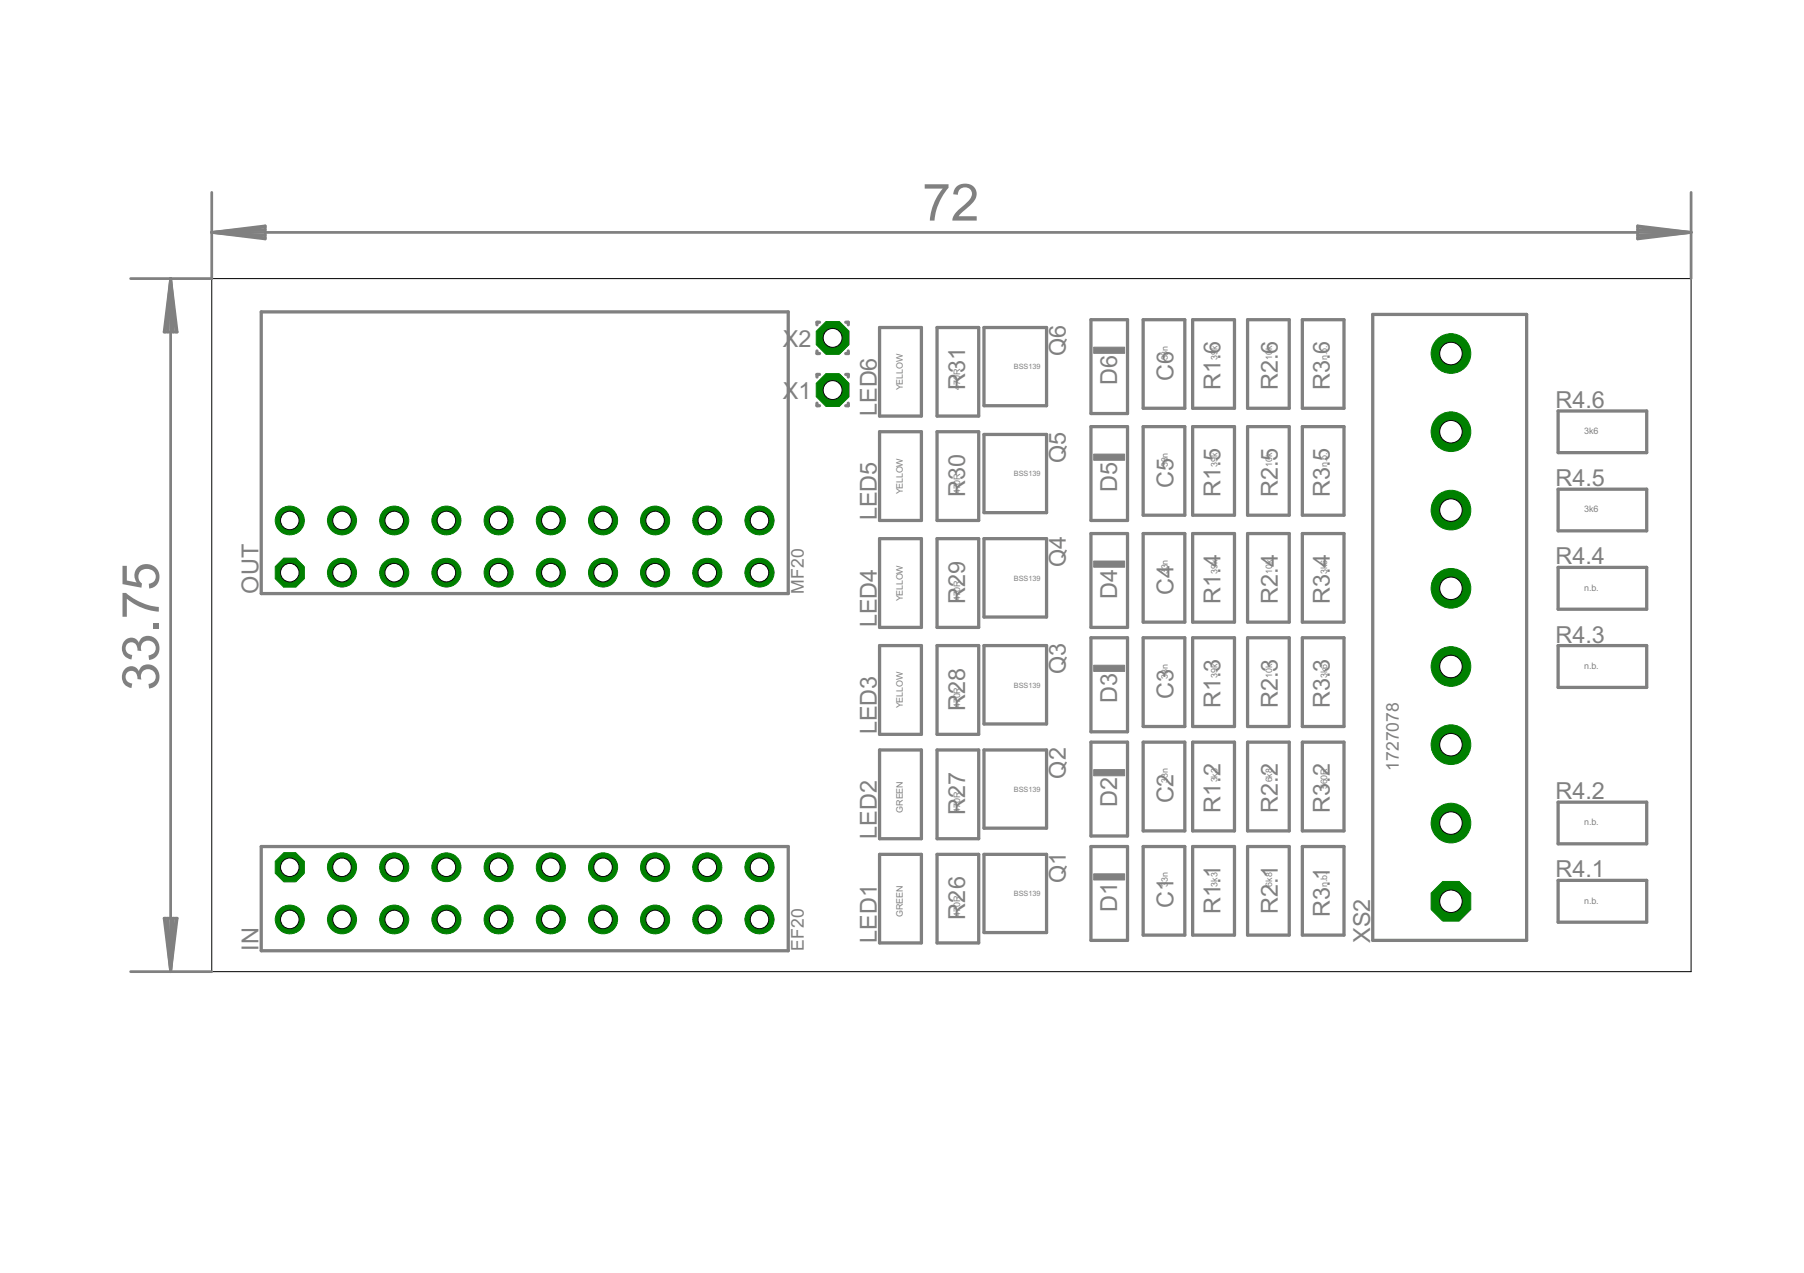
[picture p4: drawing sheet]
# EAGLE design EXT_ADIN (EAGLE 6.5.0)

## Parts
C1  33n  C1206  [1206]
C2  33n  C1206  [1206]
C3  33n  C1206  [1206]
C4  33n  C1206  [1206]
C5  33n  C1206  [1206]
C6  33n  C1206  [1206]
D1  ZMM3,3  ZDSOD80  [SOD80]
D2  ZMM3,3  ZDSOD80  [SOD80]
D3  ZMM3,3  ZDSOD80  [SOD80]
D4  ZMM3,3  ZDSOD80  [SOD80]
D5  ZMM3,3  ZDSOD80  [SOD80]
D6  ZMM3,3  ZDSOD80  [SOD80]
IN  EF20  FE20ELSS  [FE10-2WSS]
LED1  GREEN  LED1206  [1206]
LED2  GREEN  LED1206  [1206]
LED3  YELLOW  LED1206  [1206]
LED4  YELLOW  LED1206  [1206]
LED5  YELLOW  LED1206  [1206]
LED6  YELLOW  LED1206  [1206]
OUT  MF20  ML20LSE  [ML20LS]
Q1  BSS139  FET-ND23  [SOT23]
Q2  BSS139  FET-ND23  [SOT23]
Q3  BSS139  FET-ND23  [SOT23]
Q4  BSS139  FET-ND23  [SOT23]
Q5  BSS139  FET-ND23  [SOT23]
Q6  BSS139  FET-ND23  [SOT23]
R1.1  1k5  R1206  [1206]
R1.2  1k5  R1206  [1206]
R1.3  2k2  R1206  [1206]
R1.4  2k2  R1206  [1206]
R1.5  n.b.  R1206  [1206]
R1.6  n.b.  R1206  [1206]
R2.1  12k  R1206  [1206]
R2.2  12k  R1206  [1206]
R2.3  1k  R1206  [1206]
R2.4  1k  R1206  [1206]
R2.5  1k  R1206  [1206]
R2.6  1k  R1206  [1206]
R3.1  n.b.  R1206  [1206]
R3.2  510R  R1206  [1206]
R3.3  n.b.  R1206  [1206]
R3.4  n.b.  R1206  [1206]
R3.5  n.b.  R1206  [1206]
R3.6  n.b.  R1206  [1206]
R4.1  n.b.  R1206  [1206]
R4.2  n.b.  R1206  [1206]
R4.3  n.b.  R1206  [1206]
R4.4  n.b.  R1206  [1206]
R4.5  3k3  R1206  [1206]
R4.6  3k3  R1206  [1206]
R26  470R  R1206  [1206]
R27  470R  R1206  [1206]
R28  470R  R1206  [1206]
R29  470R  R1206  [1206]
R30  470R  R1206  [1206]
R31  470R  R1206  [1206]
X1  WIREPADT1.6/0.9  [T1.6/0.9]
X2  WIREPADT1.6/0.9  [T1.6/0.9]
XS2  1727078  CON8-SS381  [1727078]

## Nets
3V3: IN.P$11 OUT.P$11
AI6: C1.1 D1.C IN.P$20 Q1.1(G) R1.1.1 R2.1.1
AI7: C2.1 D2.C IN.P$19 Q2.1(G) R1.2.1 R2.2.1
GND: C1.2 C2.2 C3.2 C4.2 C5.2 C6.2 D1.A D2.A D3.A D4.A D5.A D6.A IN.P$2 IN.P$12 LED1.2(C) LED2.2(C) LED3.2(C) LED4.2(C) LED5.2(C) LED6.2(C) OUT.P$2 OUT.P$12 R1.1.2 R1.2.2 R1.3.2 R1.4.2 R1.5.2 R1.6.2 R3.1.1 R3.2.1 R3.3.1 R3.4.1 R3.5.1 R3.6.1 XS2.P$3
N$1: R2.2.2 R3.2.2 R4.2.1 XS2.P$2
N$2: R2.3.2 R3.3.2 R4.3.1 XS2.P$4
N$3: R2.1.2 R3.1.2 R4.1.1 XS2.P$1
N$4: R2.4.2 R3.4.2 R4.4.1 XS2.P$5
N$5: R2.5.2 R3.5.2 R4.5.1 XS2.P$6
N$6: R2.6.2 R3.6.2 R4.6.1 XS2.P$7
N$8: LED1.1(A) R26.1
N$9: Q1.2(S) R26.2
N$10: LED2.1(A) R27.1
N$11: Q2.2(S) R27.2
N$12: LED3.1(A) R28.1
N$13: Q3.2(S) R28.2
N$14: LED4.1(A) R29.1
N$15: Q4.2(S) R29.2
N$16: LED5.1(A) R30.1
N$17: Q5.2(S) R30.2
N$18: LED6.1(A) R31.1
N$19: Q6.2(S) R31.2
PC0: C3.1 D3.C IN.P$18 Q3.1(G) R1.3.1 R2.3.1
PC1: C4.1 D4.C IN.P$17 Q4.1(G) R1.4.1 R2.4.1
PC2: C5.1 D5.C IN.P$16 Q5.1(G) R1.5.1 R2.5.1
PC3: C6.1 D6.C IN.P$15 Q6.1(G) R1.6.1 R2.6.1
PC4/SDA: IN.P$14 OUT.P$14
PC5/SCL: IN.P$13 OUT.P$13
PD0: IN.P$10 OUT.P$18
PD1: IN.P$9 OUT.P$17
PD2: IN.P$8 OUT.P$16
PD3: IN.P$7 OUT.P$15
PD4: IN.P$6 OUT.P$10
PD5: IN.P$5 OUT.P$9
PD6: IN.P$4 OUT.P$8
PD7: IN.P$3 OUT.P$7
VCC: Q1.3(D) Q2.3(D) Q3.3(D) Q4.3(D) Q5.3(D) Q6.3(D) R4.1.2 R4.2.2 R4.3.2 R4.4.2 R4.5.2 R4.6.2 X2.1(S) XS2.P$8
VIN: IN.P$1 OUT.P$1 X1.1(S)
Unconnected: OUT.P$3 OUT.P$4 OUT.P$5 OUT.P$6 OUT.P$19 OUT.P$20

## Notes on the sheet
- 0-10V | PNP | NPN
- 0-20mA | PNP | NPN
